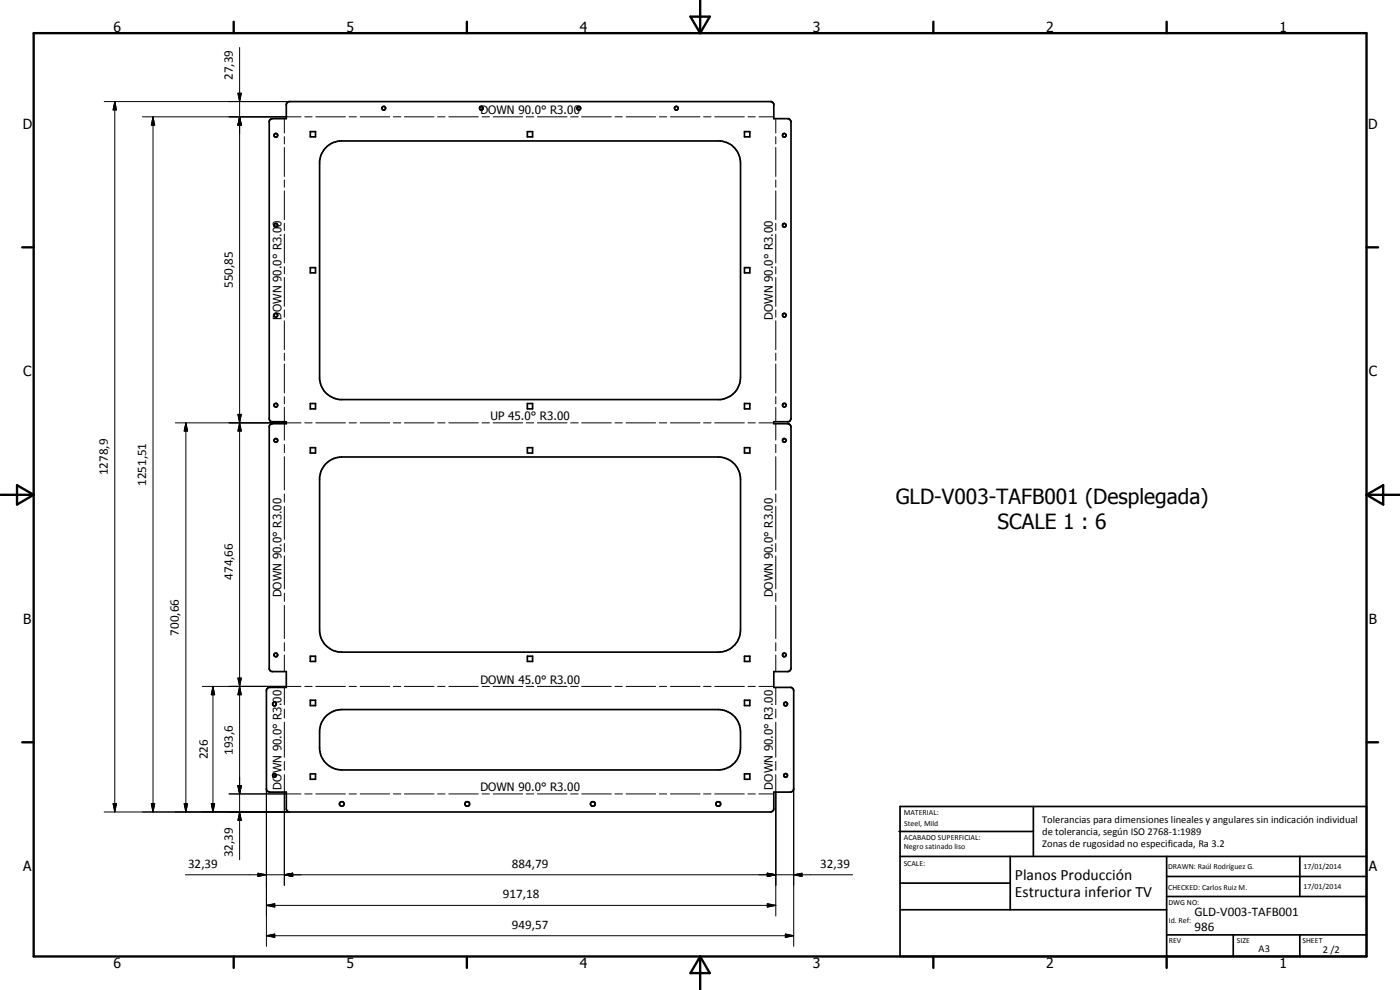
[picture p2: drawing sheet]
<svg xmlns="http://www.w3.org/2000/svg" width="420mm" height="297mm" viewBox="0 0 420 297" stroke-linecap="round" stroke-linejoin="round" font-family="sans-serif">
<g fill="none" stroke="#000" stroke-width=".51">
<path d="M81 36l.6-.4h4.3v-4.4l.8-.7h144.8l.7 .7v4.4h4.4l.4 .2 .4 .8v89l-.6 .9h-4.6v.6h4.2l.6 .2 .4 .8v72.6a.95 .95 0 0 1-1 .8h-4.2v4.7h5.2l.8 .8v29.6l-.2 .7-.6 .3-5.2 .1v5.1l-.7 .8h-144.6l-.6-.2-.4-.6v-5.1h-5l-.7-.4-.2-.4v-29.9l.7-.8h5.2v-4.7h-4.1l-.7-.2-.3-.6v-72.8l.3-.6 .7-.2h4.1v-.6h-4.3l-.5-.1-.3-.6v-89.4zM93.1 39.5h1.6v1.6h-1.6zM158.3 39.5h1.5v1.6h-1.5zM223.4 39.5h1.6v1.6h-1.6zM98.1 44l2-1.3 1.9-.4h114.2a6.7 6.7 0 0 1 6 6.6v64.3a6.7 6.7 0 0 1-6 6.7h-114.2a6.7 6.7 0 0 1-6.1-6.1v-65.5l.7-2.3zM93.1 80.3h1.6v1.6h-1.6zM223.4 80.3h1.6v1.6h-1.6zM93.1 121.1h1.6v1.6h-1.6zM93.1 134.3h1.6v1.6h-1.6zM98.1 138.9a6.9 6.9 0 0 1 4.5-1.8h113a6.7 6.7 0 0 1 6.6 6.7v45.2a6.7 6.7 0 0 1-6.6 6.7h-113a6.7 6.7 0 0 1-6.7-6.1v-46.4l.7-2.4zM158.3 121.1h1.5v1.6h-1.5zM158.3 134.3h1.5v1.6h-1.5z"/>
<path d="M223.4 121.1h1.6v1.6h-1.6zM223.4 134.3h1.6v1.6h-1.6zM93.1 196.9h1.6v1.6h-1.6zM158.3 196.9h1.5v1.6h-1.5zM223.4 196.9h1.6v1.6h-1.6zM93.1 210.1h1.6v1.6h-1.6zM97.7 215.1a6.9 6.9 0 0 1 4.9-2.2h113a6.7 6.7 0 0 1 6.6 6.7v4.7a6.8 6.8 0 0 1-6.6 6.7h-113a6.8 6.8 0 0 1-6.7-6.1v-6l.7-2.3zM223.4 210.1h1.6v1.6h-1.6zM93.1 232.2h1.6v1.6h-1.6zM223.4 232.2h1.6v1.6h-1.6zM269.8 249.5h40.3M270.1 242h140v45h-140z"/>
<path d="M270.1 257h140M303.2 257v16M310.1 242v15M350.1 257v30M390.1 257v12M270.1 265h33.1M270.1 273h80M350.1 269h60M350.1 263h60M350.1 280.5h60M370.1 280.5v6.5M390.1 280.5v6.5"/>
<circle cx="115.2" cy="32.5" r=".55"/>
<circle cx="144.4" cy="32.5" r=".57"/>
<circle cx="173.7" cy="32.5" r=".56"/>
<circle cx="203" cy="32.5" r=".55"/>
<circle cx="82.8" cy="40.6" r=".55"/>
<circle cx="235.4" cy="40.6" r=".54"/>
<circle cx="82.8" cy="67.6" r=".56"/>
<circle cx="235.4" cy="67.6" r=".54"/>
<circle cx="82.8" cy="94.6" r=".55"/>
<circle cx="235.4" cy="94.6" r=".54"/>
<circle cx="82.8" cy="121.6" r=".55"/>
<circle cx="82.8" cy="132.1" r=".55"/>
<circle cx="235.4" cy="132.1" r=".54"/>
<circle cx="235.4" cy="121.6" r=".54"/>
<circle cx="82.8" cy="196.5" r=".55"/>
<circle cx="235.4" cy="196.5" r=".54"/>
<circle cx="82.4" cy="211.2" r=".55"/>
<circle cx="235.8" cy="211.2" r=".55"/>
<circle cx="82.4" cy="232.7" r=".56"/>
<circle cx="235.8" cy="232.7" r=".54"/>
<circle cx="102.6" cy="241.2" r=".69"/>
<circle cx="140.2" cy="241.2" r=".7"/>
<circle cx="177.9" cy="241.2" r=".71"/>
<circle cx="215.5" cy="241.2" r=".7"/>
</g>
<g fill="none" stroke="#000" stroke-width=".3">
<path d="M71.9 14.3v243.6M31.3 30.5h55.6M34.4 30.5l.6 2.5h-1.1zM34.4 30.5v213.1M42.7 35.1h47.6M45.9 35.1l.5 2.4h-1zM45.9 35.1v208.5M71.4 28h1l-.5 2.5zM71.9 35.1l.5 2.4h-1zM85.3 35.6v4.3M91.5 35.1h2.2M94.8 35.1h8.9"/>
<path d="M104.8 35.1h2.2M108.1 35.1h8.9M118.1 35.1h2.2M121.4 35.1h8.8M131.3 35.1h2.3M134.7 35.1h8.8M144.7 35.1h2.2M148 35.1h8.9M157.9 35.1h2.3M161.3 35.1h8.9M171.3 35.1h2.2M174.6 35.1h8.9"/>
<path d="M184.6 35.1h2.2M187.9 35.1h8.9M197.9 35.1h2.2M201.2 35.1h8.9M211.1 35.1h2.3M214.5 35.1h8.9M224.5 35.1h2.2M227.8 35.1h4.4M232.8 35.6v4.3M85.3 41v2.2M85.3 44.2v8.8M85.3 54v2.2"/>
<path d="M85.3 57.3v8.6M232.8 41v2.2M232.8 44.2v8.8M232.8 54v2.2M232.8 57.3v8.6M85.3 67v2.2M85.3 70.3v8.6M232.8 67v2.2M232.8 70.3v8.6M85.3 80v2.2M85.3 83.2v8.7M85.3 93v2.2"/>
<path d="M85.3 96.3v8.6M232.8 80v2.2M232.8 83.2v8.7M232.8 93v2.2M232.8 96.3v8.6M85.3 106v2.2M85.3 109.2v8.7M85.3 119v2.2M232.8 106v2.2M232.8 109.2v8.7M232.8 119v2.2M52.6 126.9h37.7"/>
<path d="M55.8 126.9l.5 2.4h-1zM55.8 126.9v116.7M71.4 124.3h1l-.5 2.6zM71.9 126.9l.5 2.4h-1zM85.3 122.2v4.3M85.3 127.1v5M85.3 133.3v2.5M85.3 137v10M91.5 126.9h2.2M94.8 126.9h8.9M104.8 126.9h2.2M108.1 126.9h8.9"/>
<path d="M118.1 126.9h2.2M121.4 126.9h8.8M131.3 126.9h2.3M134.7 126.9h8.8M144.7 126.9h2.2M148 126.9h8.9M157.9 126.9h2.3M161.3 126.9h8.9M171.3 126.9h2.2M174.6 126.9h8.9M184.6 126.9h2.2M187.9 126.9h8.9"/>
<path d="M197.9 126.9h2.2M201.2 126.9h8.9M211.1 126.9h2.3M214.5 126.9h8.9M224.5 126.9h2.2M227.8 126.9h4.4M232.8 122.2v4.3M232.8 127.1v5M232.8 133.3v2.5M232.8 137v10M85.3 148.2v2.5M85.3 151.9v9.9"/>
<path d="M232.8 148.2v2.5M232.8 151.9v9.9M85.3 163.1v2.5M85.3 166.8v9.9M85.3 178v2.4M232.8 163.1v2.5M232.8 166.8v9.9M232.8 178v2.4M85.3 181.7v9.9M85.3 192.8v2.5M85.3 196.6v4.9M232.8 181.7v9.9"/>
<path d="M232.8 192.8v2.5M232.8 196.6v4.9M60.7 206h29.6M63.9 206l.5 2.4h-1zM63.9 206v37.6M71.4 203.5h1l-.5 2.5zM71.4 203.5l1 4.9h-1l1-4.9zM71.9 206l.5 2.4h-1zM85.3 206.2v5.3M85.3 212.8v2.6M85.3 216.7v10.5M91.5 206h2.2"/>
<path d="M94.8 206h8.9M104.8 206h2.2M108.1 206h8.9M118.1 206h2.2M121.4 206h8.8M131.3 206h2.3M134.7 206h8.8M144.7 206h2.2M148 206h8.9M157.9 206h2.3M161.3 206h8.9M171.3 206h2.2"/>
<path d="M174.6 206h8.9M184.6 206h2.2M187.9 206h8.9M197.9 206h2.2M201.2 206h8.9M211.1 206h2.3M214.5 206h8.9M224.5 206h2.2M227.8 206h4.4M232.8 206.2v5.3M232.8 212.8v2.6M232.8 216.7v10.5"/>
<path d="M68.7 238.2h21.6M71.4 235.7h1l-.5 2.5zM80 236.6v47.3M85.3 228.5v2.6M85.3 232.4v33.2M91.5 238.2h2.2M94.8 238.2h8.9M104.8 238.2h2.2M108.1 238.2h8.9M118.1 238.2h2.2M121.4 238.2h8.8M131.3 238.2h2.3"/>
<path d="M134.7 238.2h8.8M144.7 238.2h2.2M148 238.2h8.9M157.9 238.2h2.3M161.3 238.2h8.9M171.3 238.2h2.2M174.6 238.2h8.9M184.6 238.2h2.2M187.9 238.2h8.9M197.9 238.2h2.2M201.2 238.2h8.9M211.1 238.2h2.3"/>
<path d="M214.5 238.2h8.9M224.5 238.2h2.2M227.8 238.2h4.4M232.8 228.5v2.6M232.8 232.4v42.4M238.2 236.6v47.3M31.3 243.6h55.6M33.9 241.1h1.1l-.6 2.5zM45.4 241.1h1l-.5 2.5zM55.3 241.1h1l-.5 2.5zM63.4 241.1h1l-.5 2.5zM71.9 243.6l.5 2.5h-1z"/>
<path d="M55.7 262.5h200.2M77.4 262l2.6 .5-2.6 .5zM80 271.7l2.5-.6v1.1zM80 271.7h152.8M85.3 262.5l2.5-.5v1zM230.3 262l2.5 .5-2.5 .5zM230.3 271.1l2.5 .6-2.5 .5zM238.2 262.5l2.5-.5v1zM80 280.8l2.5-.6v1.1zM80 280.8h158.2M235.7 280.2l2.5 .6-2.5 .5z"/>
</g>
<g fill="none" stroke="#000" stroke-width=".71">
<path d="M10.1 9.9h400v277.1h-400zM70.1 6.5v3.4M140.1 6.5v3.4M207.2 5h5.8l-2.9 4.9zM210.1 0v9.9M280.1 6.5v3.4M350.1 6.5v3.4M6.7 74.2h3.4M410.1 74.2h3.5M.1 148.5h10M5.1 145.6l5 2.9-5 2.9zM410.1 148.5h10"/>
<path d="M410.1 148.5l5-2.9v5.8zM6.7 222.7h3.4M410.1 222.7h3.5M70.1 287v3.4M140.1 287v3.4M210.1 287v10M210.1 287l2.9 5h-5.8zM280.1 287v3.4M350.1 287v3.4"/>
</g>
<g fill="#000">
<path d="M34.4 30.5l.6 2.5h-1.1zM45.9 35.1l.5 2.4h-1zM71.4 28h1l-.5 2.5zM71.9 35.1l.5 2.4h-1zM55.8 126.9l.5 2.4h-1zM71.4 124.3h1l-.5 2.6zM71.9 126.9l.5 2.4h-1zM63.9 206l.5 2.4h-1zM71.4 203.5h1l-.5 2.5zM71.9 206l.5 2.4h-1zM71.4 235.7h1l-.5 2.5zM33.9 241.1h1.1l-.6 2.5z"/>
<path d="M45.4 241.1h1l-.5 2.5zM55.3 241.1h1l-.5 2.5zM63.4 241.1h1l-.5 2.5zM71.9 243.6l.5 2.5h-1zM77.4 262l2.6 .5-2.6 .5zM80 271.7l2.5-.6v1.1zM85.3 262.5l2.5-.5v1zM230.3 262l2.5 .5-2.5 .5zM230.3 271.1l2.5 .6-2.5 .5zM238.2 262.5l2.5-.5v1zM80 280.8l2.5-.6v1.1zM235.7 280.2l2.5 .6-2.5 .5z"/>
</g>
<g font-size="6.3">
<text x="268.8" y="151.1">GLD-V003-TAFB001 (Desplegada)</text>
<text x="299.4" y="158.6">SCALE 1 : 6</text>
</g>
<g font-size="4.7">
<text x="304.6" y="263.9">Planos Producción</text>
<text x="304.6" y="269.3">Estructura inferior TV</text>
</g>
<g font-size="4.2">
<text x="34" y="9.6">6</text>
<text x="104" y="9.6">5</text>
<text x="174" y="9.6">4</text>
<text x="244" y="9.6">3</text>
<text x="314" y="9.6">2</text>
<text x="384" y="9.6">1</text>
<text x="6.8" y="38.7">D</text>
<text x="410.6" y="38.7">D</text>
<text x="7" y="112.9">C</text>
<text x="410.8" y="112.9">C</text>
<text x="7" y="187.1">B</text>
<text x="410.8" y="187.1">B</text>
<text x="7" y="261.4">A</text>
<text x="410.8" y="261.4">A</text>
<text x="34" y="290.4">6</text>
<text x="104" y="290.4">5</text>
<text x="174" y="290.4">4</text>
<text x="244" y="290.4">3</text>
<text x="314" y="290.4">2</text>
<text x="384" y="290.4">1</text>
</g>
<g font-size="3.9">
<text x="69.9" y="24" transform="rotate(-90 69.9 24)">27,39</text>
<text x="69.9" y="86.4" transform="rotate(-90 69.9 86.4)">550,85</text>
<text x="32.4" y="142.5" transform="rotate(-90 32.4 142.5)">1278,9</text>
<text x="43.8" y="145.8" transform="rotate(-90 43.8 145.8)">1251,51</text>
<text x="69.9" y="174" transform="rotate(-90 69.9 174)">474,66</text>
<text x="53.7" y="190.8" transform="rotate(-90 53.7 190.8)">700,66</text>
<text x="62.4" y="227.8" transform="rotate(-90 62.4 227.8)">226</text>
<text x="69.9" y="226.6" transform="rotate(-90 69.9 226.6)">193,6</text>
<text x="69.9" y="257.2" transform="rotate(-90 69.9 257.2)">32,39</text>
<text x="56.5" y="260.4">32,39</text>
<text x="153.6" y="260.4">884,79</text>
<text x="246.2" y="260.4">32,39</text>
<text x="150.9" y="269.6">917,18</text>
<text x="358.5" y="275">GLD-V003-TAFB001</text>
<text x="153.6" y="278.6">949,57</text>
<text x="358.5" y="279.4">986</text>
</g>
<g font-size="3.5">
<text x="144.2" y="34.2">DOWN 90.0° R3.00</text>
<text x="84.5" y="96.1" transform="rotate(-90 84.5 96.1)">DOWN 90.0° R3.00</text>
<text x="232" y="96.1" transform="rotate(-90 232 96.1)">DOWN 90.0° R3.00</text>
<text x="147.2" y="126">UP 45.0° R3.00</text>
<text x="84.5" y="179.2" transform="rotate(-90 84.5 179.2)">DOWN 90.0° R3.00</text>
<text x="232" y="179.2" transform="rotate(-90 232 179.2)">DOWN 90.0° R3.00</text>
<text x="144.2" y="205.1">DOWN 45.0° R3.00</text>
<text x="84.5" y="236.9" transform="rotate(-90 84.5 236.9)">DOWN 90.0° R3.00</text>
<text x="144.2" y="237.4">DOWN 90.0° R3.00</text>
<text x="232" y="236.9" transform="rotate(-90 232 236.9)">DOWN 90.0° R3.00</text>
</g>
<g font-size="3.1">
<text x="312.7" y="246.8">Tolerancias para dimensiones lineales y angulares sin indicación individual</text>
<text x="312.7" y="250.4">de tolerancia, según ISO 2768-1:1989</text>
<text x="312.7" y="254">Zonas de rugosidad no especificada, Ra 3.2</text>
<text x="377.7" y="285.6">A3</text>
<text x="397" y="285.9">2 /2</text>
</g>
<g font-size="2.4">
<text x="271.2" y="244.4">MATERIAL:</text>
<text x="271.3" y="252">ACABADO SUPERFICIAL:</text>
<text x="271.4" y="247.9">Steel, Mild</text>
<text x="271.3" y="254.6">Negro satinado liso</text>
<text x="271.2" y="259.7">SCALE:</text>
<text x="350.6" y="260.8">DRAWN: Raúl Rodríguez G.</text>
<text x="391.2" y="260.6">17/01/2014</text>
<text x="350.6" y="267">CHECKED: Carlos Ruiz M.</text>
<text x="391.2" y="266.7">17/01/2014</text>
<text x="350.6" y="271.4">DWG NO:</text>
<text x="350.8" y="276.9">Id. Ref:</text>
<text x="350.8" y="282.8">REV</text>
<text x="371.2" y="282.9">SIZE</text>
<text x="390.9" y="282.9">SHEET</text>
</g>
</svg>
